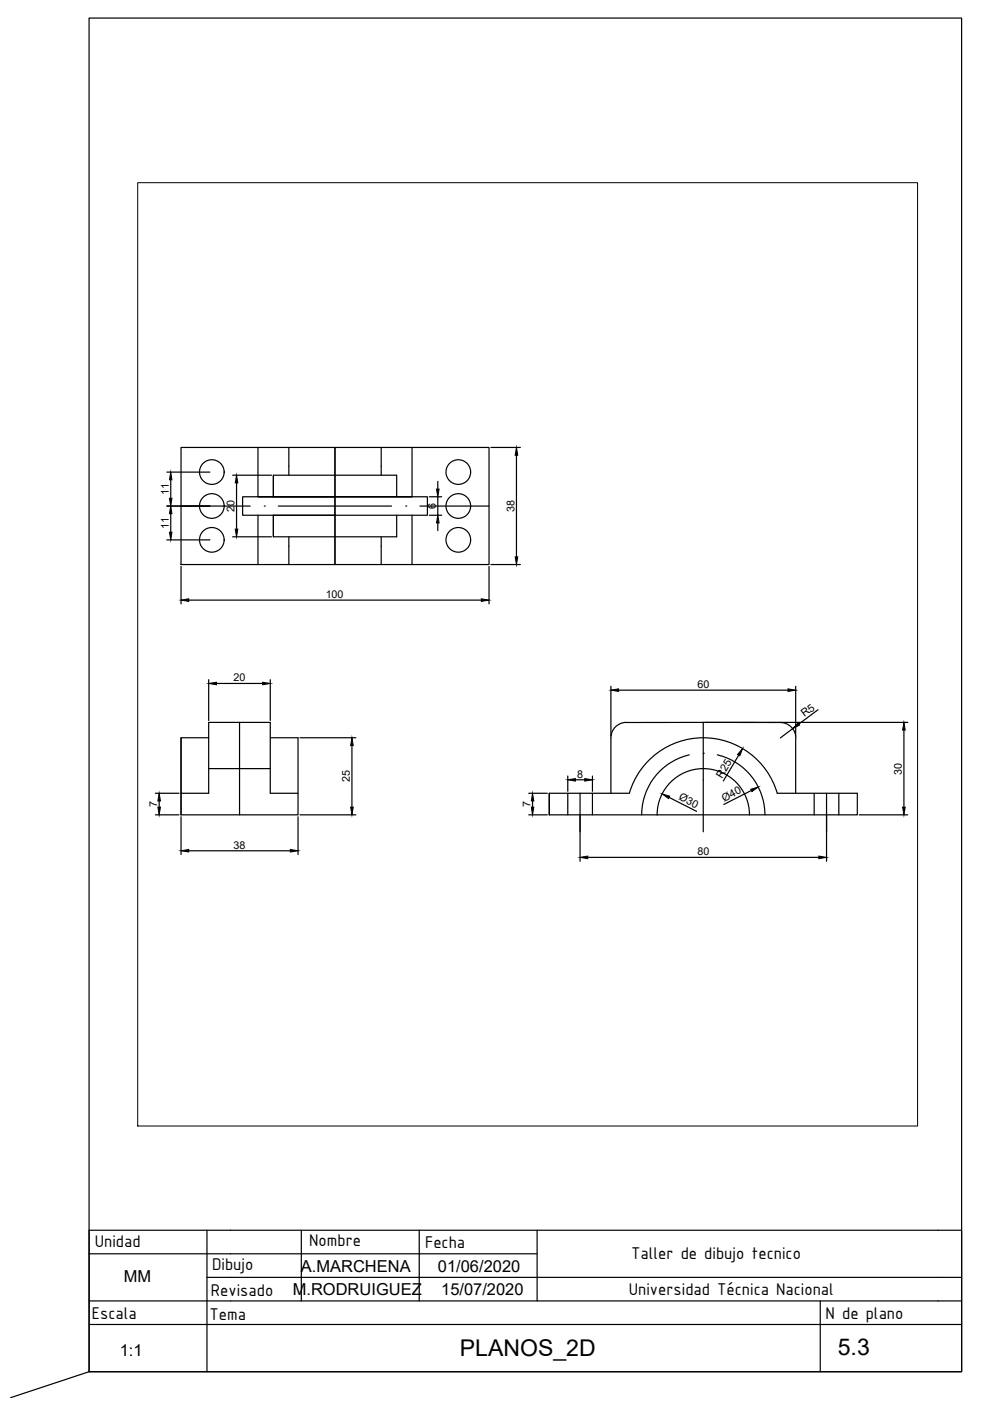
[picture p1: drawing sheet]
<svg xmlns="http://www.w3.org/2000/svg" width="210mm" height="297mm" viewBox="0 0 210 297" stroke-linecap="round" stroke-linejoin="round" font-family="sans-serif">
<!-- layer: 0 -->
<g fill="none" stroke="#000" stroke-width=".25">
<path d="M38.4 94.9h65.3v24.8h-65.3zM54.7 94.9v10.4h16.3h-19.6v3.9h39.2v-3.9h-19.6h16.4v-10.4M54.7 109.2v10.5M87.4 109.2v10.5M38.4 156.4v16.4M44.2 156.4h-5.8v16.4M57.3 156.4h5.9v16.4h-24.8M165.4 153.2h-32.6a3.3 3.3 0 0 0-3.3 3.2v11.8M165.5 153.2a3.3 3.3 0 0 1 3.2 3.3v11.7M38.4 168.2h5.8v-15h13.1v15h5.9M116.5 168.2v4.6v-4.6h16.9a16.3 16.3 0 0 1 15.7-11.8 16.3 16.3 0 0 1 15.7 11.8h17v4.6h-22.9a9.8 9.8 0 0 0-9.8-9.8 9.8 9.8 0 0 0-9.8 9.8h-22.8M18.9 265.8h95"/>
<path d="M18.9 275.8h180M43.9 270.8h155M43.9 260.8v30M63.9 260.8v15M88.9 260.8v15M113.9 260.8v15M198.9 260.8h-180v30M18.9 280.8h180"/>
<circle cx="44.9" cy="114.5" r="2.61"/>
<circle cx="44.9" cy="107.3" r="2.61"/>
<circle cx="44.9" cy="100.1" r="2.61"/>
<circle cx="97.2" cy="100.1" r="2.61"/>
<circle cx="97.2" cy="107.3" r="2.61"/>
<circle cx="97.2" cy="114.5" r="2.61"/>
</g>
<!-- layer: Ocultas -->
<g fill="none" stroke="#000" stroke-width=".25">
<path d="M61.2 94.9v5.9M71 94.9v24.8M80.8 94.9v5.9M38.4 107.3h14.6M56 107.3h.1M58 100.8v4.5h13M58 105.3v-4.5h26.1v4.5M58 109.2v4.6h26.1v-4.6M59 107.3h24M61.2 113.8v5.9M71 109.2h-13v4.6M80.8 113.8v5.9"/>
<path d="M86 107.3h.1M89 107.3h14.7M50.8 153.2v19.6M149.1 159.7h.1M149.1 153.2v23.2M44.2 163h13.1M120.4 168.2v4.6M123 168.2v8.2M125.6 168.2v4.6M139.3 172.8h19.6M146.1 160a13.1 13.1 0 0 0-10.1 12.8M152.1 160a13.1 13.1 0 0 1 10.1 12.8"/>
<path d="M172.6 168.2v4.6M175.2 168.2v8.2M177.8 168.2v4.6"/>
</g>
<!-- layer: Cotas -->
<g fill="none" stroke="#000" stroke-width=".25">
<path d="M104.1 94.9h6.2M109.5 96.5v21.6M35.4 100.1h9.1M35.4 107.3h9.1M35.4 114.5h9.1M36.2 101.7v3.9M36.2 108.9v3.9M49.3 100.8h8.3M49.3 113.8h8.3M50.2 102.4v9.8M91 105.3h2.6M91 109.2h2.6"/>
<path d="M92.8 102.1v1.6M92.8 105.3v3.9M92.8 110.9v1.6M104.1 119.7h6.2M38.4 120.1v7.9M40 127.2h62.1M103.7 120.1v7.9M44.2 144.1v8.7M45.9 144.9h9.8M57.3 144.1v8.7M63.6 156.4h11.8M74.6 158.1v13"/>
<path d="M129.5 145.5v10.5M131.2 146.3h35.9M149.5 153.2h43M168 154.5l-2.6 2M168.7 145.5v10.5M173.4 150.5l-4 3M191.7 154.8v16.3M32.9 172.8h5.1M32.9 168.2h5.1M33.7 169.8v1.3M38.4 173.2v8M63.2 173.2v8"/>
<path d="M63.6 172.8h11.8M112.1 172.8h3.9M112.1 168.2h3.9M112.9 169.8v1.3M120.4 164.5v3.3M122 165.3h2M123 172.7v9.9M125.6 164.5v3.3M141.8 169.1l5.9 2.9M156.6 160.1l-3.2 5.5M159.3 167.6l-5.8 3M175.2 172.7v9.9"/>
<path d="M182.2 172.8h10.3M40 180.4h21.6M124.6 181.8h49M18.9 290.8v-287h185v287h-185l-16.6 5.5"/>
</g>
<g fill="#000" stroke="#000" stroke-width=".21">
<path d="M109.5 94.9l.3 1.6h-.6zM36.2 100.1l.3 1.6h-.6zM35.9 105.6h.6l-.3 1.7zM36.2 107.3l.3 1.6h-.6zM35.9 112.8h.6l-.3 1.7zM50.2 100.8l.2 1.6h-.5zM49.9 112.2h.5l-.2 1.6zM92.5 103.7h.6l-.3 1.6zM92.8 109.2l.3 1.7h-.6zM109.2 118.1h.6l-.3 1.6zM38.4 127.2l1.6-.2v.5zM102.1 127l1.6 .2-1.6 .3z"/>
<path d="M44.2 144.9l1.7-.2v.5zM55.7 144.7l1.6 .2-1.6 .3zM74.6 156.4l.3 1.7h-.6zM129.5 146.3l1.7-.2v.5zM157.4 158.7l-.5 1.6-.5-.3zM167.1 146.1l1.6 .2-1.6 .3zM169.2 153.3l.3 .4-1.5 .8zM191.7 153.2l.2 1.6h-.5zM33.7 168.2l.3 1.6h-.5zM33.5 171.1h.5l-.3 1.7zM74.3 171.1h.6l-.3 1.7zM112.9 168.2l.3 1.6h-.5z"/>
<path d="M112.7 171.1h.5l-.3 1.7zM120.4 165.3l1.6-.2v.5zM124 165.1l1.6 .2-1.6 .3zM140.4 168.3l1.6 .5-.3 .5zM159.2 167.3l1.6-.4-1.4 .9zM191.4 171.1h.5l-.2 1.7zM38.4 180.4l1.6-.3v.5zM61.6 180.1l1.6 .3-1.6 .2zM123 181.8l1.6-.3v.6zM173.6 181.5l1.6 .3-1.6 .3z"/>
</g>
<!-- layer: CajetinLine -->
<path d="M173.9 275.8v15M198.9 270.8h5v20h-185M198.9 260.8h5v10M198.9 275.8h5M198.9 280.8h5" fill="none" stroke="#000" stroke-width=".25"/>
<!-- layer: Cotas -->
<path d="M29.2 38.7h165.3v200h-165.3z" fill="none" stroke="#000" stroke-width=".21"/>
<g font-size="4.9">
<text x="97.5" y="287.5">PLANOS_2D</text>
<text x="177.6" y="287.2">5.3</text>
</g>
<g font-size="3.9">
<text x="20.1" y="264.5">Unidad</text>
<text x="45" y="269.4">Dibujo</text>
<text x="65.6" y="264.2">Nombre</text>
<text x="90.1" y="264.5">Fecha</text>
<text x="133.8" y="267">Taller de dibujo tecnico</text>
<text x="44.7" y="274.7">Revisado</text>
<text x="133.3" y="274.5">Universidad Técnica Nacional</text>
<text x="19.5" y="279.7">Escala</text>
<text x="44.4" y="280">Tema</text>
<text x="175.1" y="279.5">N de plano</text>
</g>
<g font-size="3.5">
<text x="63.8" y="269.7">A.MARCHENA</text>
<text x="92.8" y="269.8">01/06/2020</text>
<text x="26.3" y="271.8">MM</text>
<text x="62.1" y="274.5">M.RODRUIGUEZ</text>
<text x="93.5" y="274.6">15/07/2020</text>
<text x="25.4" y="287.5">1:1</text>
</g>
<g font-size="2.3">
<text x="35.8" y="104.9" transform="rotate(-90 35.8 104.9)">11</text>
<text x="92.4" y="107.9" transform="rotate(-90 92.4 107.9)">6</text>
<text x="35.8" y="112.1" transform="rotate(-90 35.8 112.1)">11</text>
<text x="49.7" y="108.5" transform="rotate(-90 49.7 108.5)">20</text>
<text x="109.1" y="108.5" transform="rotate(-90 109.1 108.5)">38</text>
<text x="69.1" y="126.8">100</text>
<text x="49.5" y="144.5">20</text>
<text x="147.9" y="145.9">60</text>
<text x="170.6" y="152.1" transform="rotate(-37 170.6 152.1)">R5</text>
<text x="74.2" y="165.8" transform="rotate(-90 74.2 165.8)">25</text>
<text x="122.4" y="164.9">8</text>
<text x="153.1" y="165.2" transform="rotate(-60 153.1 165.2)">R25</text>
<text x="191.2" y="164.2" transform="rotate(-90 191.2 164.2)">30</text>
<text x="33.3" y="171.1" transform="rotate(-90 33.3 171.1)">7</text>
<text x="112.5" y="171.1" transform="rotate(-90 112.5 171.1)">7</text>
<text x="143.8" y="169.5" transform="rotate(27 143.8 169.5)">Ø30</text>
<text x="153.5" y="170" transform="rotate(-27 153.5 170)">Ø40</text>
<text x="49.5" y="179.9">38</text>
<text x="147.9" y="181.3">80</text>
</g>
</svg>
